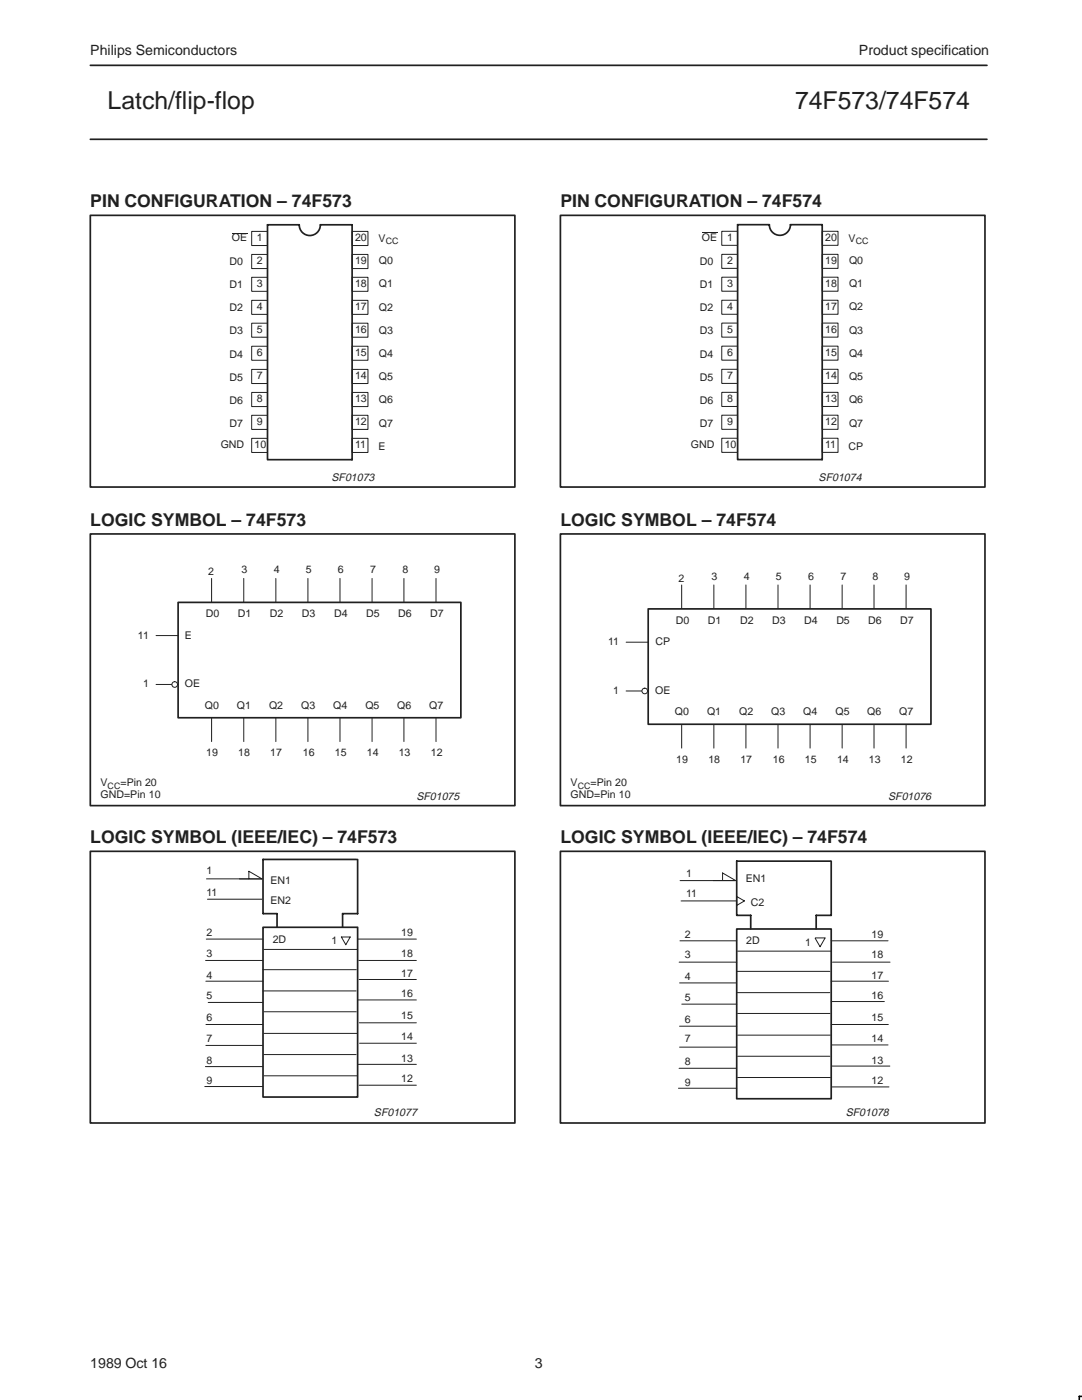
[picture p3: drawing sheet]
<svg xmlns="http://www.w3.org/2000/svg" width="216mm" height="279mm" viewBox="0 0 216 279" stroke-linecap="round" stroke-linejoin="round" font-family="sans-serif">
<path d="M18 13h178.9M18 27.8h178.9M18 43h84.7v54.2h-84.7zM59.7 44.9a2.1 2.1 0 0 0 2.1 2.1 2.1 2.1 0 0 0 2.1-2.1M59.7 44.9h-6.3v46.8h16.9v-46.8h-6.4M111.8 43h84.7v54.2h-84.7zM153.5 44.8h-6.3v46.9h16.9v-46.9h-6.4a2.1 2.1 0 0 1-2.1 2.2 2.1 2.1 0 0 1-2.1-2.1M18 106.6h84.7v54.2h-84.7z" fill="none" stroke="#231f20" stroke-width=".34"/>
<g fill="none" stroke="#231f20" stroke-width=".2">
<path d="M46.3 46.5h3M50.2 59.9h3.2v2.8h-3.2zM50.2 55.3h3.2v2.8h-3.2zM50.2 50.8h3.2v2.8h-3.2zM50.2 46.2h3.2v2.8h-3.2zM70.3 59.9h3.1v2.8h-3.1zM70.3 55.3h3.1v2.8h-3.1zM70.3 50.8h3.1v2.8h-3.1zM70.3 46.2h3.1v2.8h-3.1zM140.1 46.5h3M144 59.9h3.2v2.8h-3.2zM144 55.3h3.2v2.8h-3.2z"/>
<path d="M144 50.8h3.2v2.8h-3.2zM144 46.2h3.2v2.8h-3.2zM164.1 59.9h3.1v2.8h-3.1zM164.1 55.3h3.1v2.8h-3.1zM164.1 50.8h3.1v2.8h-3.1zM164.1 46.2h3.1v2.8h-3.1zM50.2 69.1h3.2v2.8h-3.2zM50.2 64.5h3.2v2.8h-3.2zM50.2 78.3h3.2v2.8h-3.2zM50.2 73.7h3.2v2.8h-3.2zM70.3 69.1h3.1v2.8h-3.1zM70.3 64.5h3.1v2.8h-3.1z"/>
<path d="M70.3 78.3h3.1v2.8h-3.1zM70.3 73.7h3.1v2.8h-3.1zM144 69.1h3.2v2.8h-3.2zM144 64.5h3.2v2.8h-3.2zM144 78.3h3.2v2.8h-3.2zM144 73.7h3.2v2.8h-3.2zM164.1 69.1h3.1v2.8h-3.1zM164.1 64.5h3.1v2.8h-3.1zM164.1 78.3h3.1v2.8h-3.1zM164.1 73.7h3.1v2.8h-3.1zM50.2 87.5h3.2v2.8h-3.2zM50.2 82.9h3.2v2.8h-3.2z"/>
<path d="M70.3 87.5h3.1v2.8h-3.1zM70.3 82.9h3.1v2.8h-3.1zM144 87.5h3.2v2.8h-3.2zM144 82.9h3.2v2.8h-3.2zM164.1 87.5h3.1v2.8h-3.1zM164.1 82.9h3.1v2.8h-3.1zM42.2 115.4v32.6M48.6 115.4v32.6M55 115.4v32.6M61.4 115.4v32.6M67.8 115.4v32.6M74.2 115.4v32.6"/>
<path d="M80.6 115.4v32.6M87 115.4v32.6"/>
</g>
<path d="M35.5 120.2h56.5v23h-56.5z" fill-rule="evenodd" fill="#fff"/>
<path d="M35.5 120.2h56.5v23h-56.5z" fill="none" stroke="#231f20" stroke-width=".34"/>
<path d="M31.1 126.8h4.4M31.1 136.6h4.4" fill="none" stroke="#231f20" stroke-width=".2"/>
<circle cx="34.9" cy="136.6" r=".56" fill="#fff"/>
<g fill="none" stroke="#231f20" stroke-width=".2">
<path d="M136 116.7v32.6M142.4 116.7v32.6M148.8 116.7v32.6M155.2 116.7v32.6M161.6 116.7v32.6M168 116.7v32.6M174.4 116.7v32.6M180.8 116.7v32.6"/>
<circle cx="34.9" cy="136.6" r=".56"/>
</g>
<path d="M111.8 106.6h84.7v54.2h-84.7z" fill="none" stroke="#231f20" stroke-width=".34"/>
<path d="M129.3 121.5h56.5v23h-56.5z" fill-rule="evenodd" fill="#fff"/>
<path d="M129.3 121.5h56.5v23h-56.5z" fill="none" stroke="#231f20" stroke-width=".34"/>
<path d="M124.9 128.2h4.4M124.9 137.9h4.4" fill="none" stroke="#231f20" stroke-width=".2"/>
<circle cx="128.7" cy="137.9" r=".56" fill="#fff"/>
<g fill="none" stroke="#231f20" stroke-width=".2">
<path d="M41.2 175.4h11.1l-2.6-1.5v1.5M41.4 179.5h10.9M135.7 175.7h11.1l-2.6-1.5v1.5M135.9 179.8h10.9M147 178.9l1.5 .9-1.5 .9zM41 191.7h11.5M41.1 195.8h11.4M41.2 187.4h11.3M52.5 197.8h18.6M52.5 193.5h18.6M52.7 189.5h18.7M68.1 187h1.8l-.9 1.5z"/>
<path d="M71.4 187.4h11.7M71.4 199.6h11.7M71.6 191.7h11.5M71.7 195.5h11.4M135.5 192h11.5M135.6 196.2h11.4M135.7 187.8h11.3M147 198.1h18.6M147 193.9h18.6M147.2 189.8h18.7M162.7 187.3l.9 1.6 1-1.6M162.7 187.2h2"/>
<path d="M165.9 195.8h11.4M165.9 187.8h11.3M165.9 199.9h10.6M166.1 192h11.5M40.9 216.8h11.6M41 212.9h11.5M41.1 208.6h11.3M41.1 204.5h11.4M41.5 200.1h11M52.7 201.9h18.4M52.7 206.2h18.5M52.7 210.5h18.4"/>
<path d="M52.7 214.7h18.5M71.5 212.4h11.6M71.7 216.6h11.4M71.7 204.1h11.4M71.7 208.2h11.4M135.4 217.2h11.6M135.5 213.2h11.5M135.6 204.8h11.4M135.6 209h11.3M136 200.4h11M147.2 202.3h18.4M147.2 206.6h18.5"/>
<path d="M147.2 210.8h18.4M147.2 215h18.5M165.9 204.5h11.4M165.9 208.5h11.3M166 212.8h11.6M166 216.9h11.4"/>
<circle cx="128.7" cy="137.9" r=".56"/>
</g>
<path d="M18 169.9h84.7v54.2h-84.7zM71.2 171.5h-18.7v10.8M71.4 171.5v10.8h-3v2.8M111.8 169.9h84.7v54.2h-84.7zM165.7 171.9h-18.7v10.8M165.9 171.9v10.8h-3v2.7M52.5 185.1h18.9v33.8h-18.9zM52.6 182.3h2.7v2.8M147 185.4h18.9v33.9h-18.9zM147.1 182.7h2.7v2.7" fill="none" stroke="#231f20" stroke-width=".34"/>
<path d="M215.9 278.7h-.5v.7" fill="none" stroke="#000" stroke-width=".32"/>
<g font-size="4.9" fill="#231f20">
<text x="21.5" y="21.8">Latch/flip-flop</text>
<text x="158.7" y="21.8">74F573/74F574</text>
</g>
<g font-size="3.5" fill="#231f20">
<text x="18" y="41.2">PIN CONFIGURATION – 74F573</text>
<text x="111.8" y="41.2">PIN CONFIGURATION – 74F574</text>
<text x="18" y="105">LOGIC SYMBOL – 74F573</text>
<text x="111.8" y="105">LOGIC SYMBOL – 74F574</text>
<text x="18" y="168.3">LOGIC SYMBOL (IEEE/IEC) – 74F573</text>
<text x="111.8" y="168.3">LOGIC SYMBOL (IEEE/IEC) – 74F574</text>
</g>
<g font-size="2.8" fill="#231f20">
<text x="18" y="10.9">Philips Semiconductors</text>
<text x="171.4" y="10.9">Product specification</text>
<text x="18" y="273">1989 Oct 16</text>
<text x="106.7" y="273">3</text>
</g>
<g font-size="2.2" fill="#231f20">
<text x="66.1" y="96.1">SF01073</text>
<text x="163.3" y="96.1">SF01074</text>
<text x="83.1" y="159.7">SF01075</text>
<text x="177.2" y="159.7">SF01076</text>
<text x="74.6" y="222.7">SF01077</text>
<text x="168.8" y="222.7">SF01078</text>
</g>
<g font-size="2.1" fill="#231f20">
<text x="45.8" y="52.8">D0</text>
<text x="46.3" y="48.2">OE</text>
<text x="51.3" y="48.2">1</text>
<text x="51.3" y="52.8">2</text>
<text x="70.8" y="52.8">19</text>
<text x="70.8" y="48.2">20</text>
<text x="75.5" y="48.2">V</text>
<text x="75.6" y="52.7">Q0</text>
<text x="139.6" y="52.8">D0</text>
<text x="140.1" y="48.2">OE</text>
<text x="145.1" y="48.1">1</text>
<text x="145.1" y="52.7">2</text>
<text x="164.6" y="52.7">19</text>
<text x="164.6" y="48.1">20</text>
<text x="169.3" y="48.2">V</text>
<text x="169.4" y="52.7">Q0</text>
<text x="45.8" y="57.5">D1</text>
<text x="51.3" y="57.3">3</text>
<text x="70.8" y="57.3">18</text>
<text x="75.6" y="57.3">Q1</text>
<text x="139.6" y="57.4">D1</text>
<text x="145.1" y="57.3">3</text>
<text x="164.6" y="57.3">18</text>
<text x="169.4" y="57.3">Q1</text>
<text x="45.8" y="62.1">D2</text>
<text x="51.3" y="61.9">4</text>
<text x="70.8" y="61.9">17</text>
<text x="75.6" y="62">Q2</text>
<text x="139.6" y="62.1">D2</text>
<text x="145.1" y="61.9">4</text>
<text x="164.6" y="61.9">17</text>
<text x="169.4" y="62">Q2</text>
<text x="45.8" y="66.7">D3</text>
<text x="45.8" y="71.4">D4</text>
<text x="51.3" y="66.5">5</text>
<text x="51.3" y="71.1">6</text>
<text x="70.8" y="71.1">15</text>
<text x="70.8" y="66.5">16</text>
<text x="75.6" y="66.6">Q3</text>
<text x="75.6" y="71.3">Q4</text>
<text x="139.6" y="66.7">D3</text>
<text x="139.6" y="71.4">D4</text>
<text x="145.1" y="66.5">5</text>
<text x="145.1" y="71.1">6</text>
<text x="164.6" y="71.1">15</text>
<text x="164.6" y="66.5">16</text>
<text x="169.4" y="66.6">Q3</text>
<text x="169.4" y="71.2">Q4</text>
<text x="45.8" y="76">D5</text>
<text x="51.3" y="75.7">7</text>
<text x="70.8" y="75.7">14</text>
<text x="75.6" y="75.9">Q5</text>
<text x="139.6" y="76">D5</text>
<text x="145.1" y="75.7">7</text>
<text x="164.6" y="75.7">14</text>
<text x="169.4" y="75.9">Q5</text>
<text x="45.8" y="80.6">D6</text>
<text x="51.3" y="80.3">8</text>
<text x="70.8" y="80.3">13</text>
<text x="75.6" y="80.5">Q6</text>
<text x="139.6" y="80.6">D6</text>
<text x="145.1" y="80.3">8</text>
<text x="164.6" y="80.3">13</text>
<text x="169.4" y="80.5">Q6</text>
<text x="44" y="89.5">GND</text>
<text x="45.8" y="85.3">D7</text>
<text x="50.8" y="89.5">10</text>
<text x="51.3" y="84.9">9</text>
<text x="70.8" y="84.9">12</text>
<text x="70.9" y="89.5">11</text>
<text x="75.5" y="89.9">E</text>
<text x="75.6" y="85.1">Q7</text>
<text x="137.8" y="89.5">GND</text>
<text x="139.6" y="85.2">D7</text>
<text x="144.6" y="89.5">10</text>
<text x="145.1" y="84.9">9</text>
<text x="164.6" y="84.9">12</text>
<text x="164.7" y="89.5">11</text>
<text x="169.3" y="89.8">CP</text>
<text x="169.4" y="85.1">Q7</text>
<text x="41.6" y="114.8">2</text>
<text x="48.2" y="114.4">3</text>
<text x="54.6" y="114.4">4</text>
<text x="61" y="114.4">5</text>
<text x="67.4" y="114.4">6</text>
<text x="73.9" y="114.4">7</text>
<text x="80.3" y="114.4">8</text>
<text x="86.6" y="114.4">9</text>
<text x="135.4" y="116.1">2</text>
<text x="142" y="115.7">3</text>
<text x="148.4" y="115.7">4</text>
<text x="154.8" y="115.7">5</text>
<text x="161.2" y="115.7">6</text>
<text x="167.7" y="115.7">7</text>
<text x="174.1" y="115.7">8</text>
<text x="180.4" y="115.7">9</text>
<text x="41" y="123.2">D0</text>
<text x="47.5" y="123.2">D1</text>
<text x="53.9" y="123.2">D2</text>
<text x="60.3" y="123.2">D3</text>
<text x="66.7" y="123.2">D4</text>
<text x="73.1" y="123.2">D5</text>
<text x="79.4" y="123.2">D6</text>
<text x="85.8" y="123.2">D7</text>
<text x="134.8" y="124.5">D0</text>
<text x="141.3" y="124.5">D1</text>
<text x="147.7" y="124.5">D2</text>
<text x="154.1" y="124.5">D3</text>
<text x="160.5" y="124.5">D4</text>
<text x="166.9" y="124.5">D5</text>
<text x="173.2" y="124.5">D6</text>
<text x="179.6" y="124.5">D7</text>
<text x="27.5" y="127.4">11</text>
<text x="36.9" y="127.4">E</text>
<text x="121.3" y="128.7">11</text>
<text x="130.8" y="128.7">CP</text>
<text x="28.5" y="137.2">1</text>
<text x="36.9" y="137.2">OE</text>
<text x="40.9" y="141.5">Q0</text>
<text x="47.3" y="141.5">Q1</text>
<text x="53.7" y="141.5">Q2</text>
<text x="60.1" y="141.5">Q3</text>
<text x="66.5" y="141.5">Q4</text>
<text x="72.9" y="141.5">Q5</text>
<text x="79.2" y="141.5">Q6</text>
<text x="85.6" y="141.5">Q7</text>
<text x="122.3" y="138.5">1</text>
<text x="130.7" y="138.5">OE</text>
<text x="134.7" y="142.8">Q0</text>
<text x="141.1" y="142.8">Q1</text>
<text x="147.5" y="142.8">Q2</text>
<text x="153.9" y="142.8">Q3</text>
<text x="160.3" y="142.8">Q4</text>
<text x="166.7" y="142.8">Q5</text>
<text x="173" y="142.8">Q6</text>
<text x="179.4" y="142.8">Q7</text>
<text x="41.1" y="151">19</text>
<text x="47.5" y="151">18</text>
<text x="53.9" y="151">17</text>
<text x="60.4" y="151">16</text>
<text x="66.8" y="151">15</text>
<text x="73.2" y="151">14</text>
<text x="79.6" y="151">13</text>
<text x="86" y="151">12</text>
<text x="134.9" y="152.3">19</text>
<text x="141.3" y="152.3">18</text>
<text x="147.7" y="152.3">17</text>
<text x="154.2" y="152.3">16</text>
<text x="160.6" y="152.3">15</text>
<text x="167" y="152.3">14</text>
<text x="173.4" y="152.3">13</text>
<text x="179.8" y="152.3">12</text>
<text x="20.1" y="157">V</text>
<text x="20.1" y="159.3">GND=Pin 10</text>
<text x="24" y="157">=Pin 20</text>
<text x="113.9" y="157">V</text>
<text x="113.9" y="159.3">GND=Pin 10</text>
<text x="117.8" y="157">=Pin 20</text>
<text x="41.2" y="174.5">1</text>
<text x="41.2" y="178.7">11</text>
<text x="54" y="176.3">EN1</text>
<text x="136.9" y="175">1</text>
<text x="136.9" y="179.1">11</text>
<text x="148.8" y="176.1">EN1</text>
<text x="54" y="180.4">EN2</text>
<text x="149.8" y="180.8">C2</text>
<text x="41.2" y="186.9">2</text>
<text x="41.2" y="190.9">3</text>
<text x="54.4" y="188.1">2D</text>
<text x="66.2" y="188.4">1</text>
<text x="80.1" y="186.9">19</text>
<text x="80.1" y="190.9">18</text>
<text x="136.6" y="187.2">2</text>
<text x="136.6" y="191.3">3</text>
<text x="148.9" y="188.4">2D</text>
<text x="160.7" y="188.8">1</text>
<text x="173.9" y="187.2">19</text>
<text x="173.9" y="191.3">18</text>
<text x="41.2" y="195.3">4</text>
<text x="80.1" y="195">17</text>
<text x="136.6" y="195.7">4</text>
<text x="173.9" y="195.3">17</text>
<text x="41.2" y="199.4">5</text>
<text x="41.2" y="203.8">6</text>
<text x="80.1" y="199">16</text>
<text x="80.1" y="203.5">15</text>
<text x="136.6" y="199.7">5</text>
<text x="173.9" y="199.4">16</text>
<text x="173.9" y="203.8">15</text>
<text x="41.2" y="207.9">7</text>
<text x="80.1" y="207.5">14</text>
<text x="136.6" y="204.1">6</text>
<text x="136.6" y="207.9">7</text>
<text x="173.9" y="207.9">14</text>
<text x="41.2" y="212.3">8</text>
<text x="80.1" y="211.9">13</text>
<text x="80.1" y="216">12</text>
<text x="136.6" y="212.6">8</text>
<text x="173.9" y="212.3">13</text>
<text x="41.2" y="216.3">9</text>
<text x="136.6" y="216.7">9</text>
<text x="173.9" y="216.3">12</text>
</g>
<g font-size="1.8" fill="#231f20">
<text x="77" y="48.7">CC</text>
<text x="170.8" y="48.7">CC</text>
<text x="21.5" y="157.4">CC</text>
<text x="115.3" y="157.4">CC</text>
</g>
</svg>
